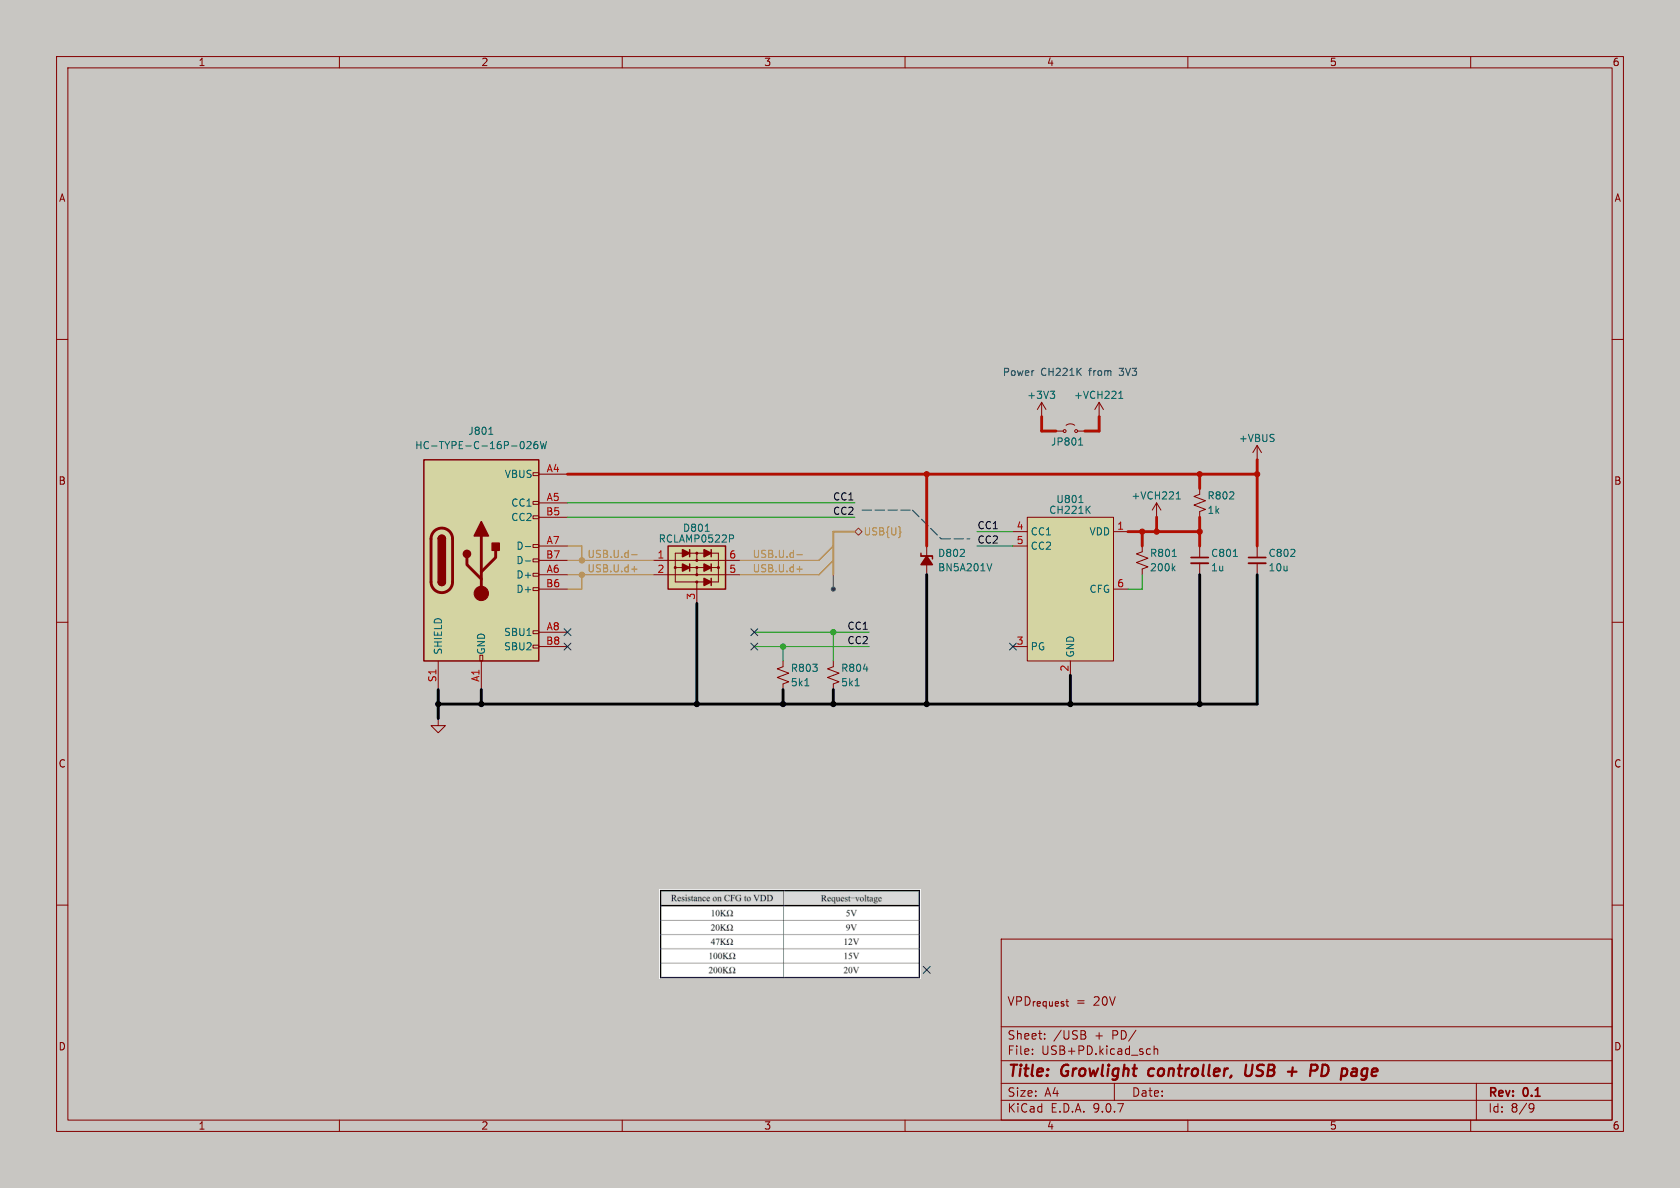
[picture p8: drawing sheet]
(kicad_sch
 (version 20250114)
 (generator "eeschema")
 (generator_version "9.0")
 (paper "A4")
 (title_block
  (title "Growlight controller, USB + PD page")
  (rev "0.1")
  (comment 1 "VPD_{request} = 20V"))
 (lib_symbols
  (symbol "Connector:USB_C_Receptacle_USB2.0_16P"
   (pin_names
    (offset 1.016)) (exclude_from_sim no) (in_bom yes) (on_board yes)
   (property "Reference" "J" (at 0 22.225 0) (effects (font (size 1.27 1.27))))
   (property "Value" "USB_C_Receptacle_USB2.0_16P" (at 0 19.685 0) (effects (font (size 1.27 1.27))))
   (property "Footprint" "" (at 3.81 0 0) (effects (font (size 1.27 1.27)) (hide yes)))
   (property "Datasheet" "https://www.usb.org/sites/default/files/documents/usb_type-c.zip" (at 3.81 0 0) (effects (font (size 1.27 1.27)) (hide yes)))
   (property "Description" "USB 2.0-only 16P Type-C Receptacle connector" (at 0 0 0) (effects (font (size 1.27 1.27)) (hide yes)))
   (symbol "USB_C_Receptacle_USB2.0_16P_0_0"
    (rectangle (start -0.254 -17.78) (end 0.254 -16.764) (stroke (width 0) (type default)) (fill (type none)))
    (rectangle (start 10.16 15.494) (end 9.144 14.986) (stroke (width 0) (type default)) (fill (type none)))
    (rectangle (start 10.16 10.414) (end 9.144 9.906) (stroke (width 0) (type default)) (fill (type none)))
    (rectangle (start 10.16 7.874) (end 9.144 7.366) (stroke (width 0) (type default)) (fill (type none)))
    (rectangle (start 10.16 2.794) (end 9.144 2.286) (stroke (width 0) (type default)) (fill (type none)))
    (rectangle (start 10.16 0.254) (end 9.144 -0.254) (stroke (width 0) (type default)) (fill (type none)))
    (rectangle (start 10.16 -2.286) (end 9.144 -2.794) (stroke (width 0) (type default)) (fill (type none)))
    (rectangle (start 10.16 -4.826) (end 9.144 -5.334) (stroke (width 0) (type default)) (fill (type none)))
    (rectangle (start 10.16 -12.446) (end 9.144 -12.954) (stroke (width 0) (type default)) (fill (type none)))
    (rectangle (start 10.16 -14.986) (end 9.144 -15.494) (stroke (width 0) (type default)) (fill (type none))))
   (symbol "USB_C_Receptacle_USB2.0_16P_0_1"
    (rectangle (start -10.16 17.78) (end 10.16 -17.78) (stroke (width 0.254) (type default)) (fill (type background)))
    (polyline (pts (xy -8.89 -3.81) (xy -8.89 3.81)) (stroke (width 0.508) (type default)) (fill (type none)))
    (rectangle (start -7.62 -3.81) (end -6.35 3.81) (stroke (width 0.254) (type default)) (fill (type outline)))
    (arc (start -7.62 3.81) (mid -6.985 4.4423) (end -6.35 3.81) (stroke (width 0.254) (type default)) (fill (type none)))
    (arc (start -7.62 3.81) (mid -6.985 4.4423) (end -6.35 3.81) (stroke (width 0.254) (type default)) (fill (type outline)))
    (arc (start -8.89 3.81) (mid -6.985 5.7067) (end -5.08 3.81) (stroke (width 0.508) (type default)) (fill (type none)))
    (arc (start -5.08 -3.81) (mid -6.985 -5.7067) (end -8.89 -3.81) (stroke (width 0.508) (type default)) (fill (type none)))
    (arc (start -6.35 -3.81) (mid -6.985 -4.4423) (end -7.62 -3.81) (stroke (width 0.254) (type default)) (fill (type none)))
    (arc (start -6.35 -3.81) (mid -6.985 -4.4423) (end -7.62 -3.81) (stroke (width 0.254) (type default)) (fill (type outline)))
    (polyline (pts (xy -5.08 3.81) (xy -5.08 -3.81)) (stroke (width 0.508) (type default)) (fill (type none)))
    (circle (center -2.54 1.143) (radius 0.635) (stroke (width 0.254) (type default)) (fill (type outline)))
    (polyline (pts (xy -1.27 4.318) (xy 0 6.858) (xy 1.27 4.318) (xy -1.27 4.318)) (stroke (width 0.254) (type default)) (fill (type outline)))
    (polyline (pts (xy 0 -2.032) (xy 2.54 0.508) (xy 2.54 1.778)) (stroke (width 0.508) (type default)) (fill (type none)))
    (polyline (pts (xy 0 -3.302) (xy -2.54 -0.762) (xy -2.54 0.508)) (stroke (width 0.508) (type default)) (fill (type none)))
    (polyline (pts (xy 0 -5.842) (xy 0 4.318)) (stroke (width 0.508) (type default)) (fill (type none)))
    (circle (center 0 -5.842) (radius 1.27) (stroke (width 0) (type default)) (fill (type outline)))
    (rectangle (start 1.905 1.778) (end 3.175 3.048) (stroke (width 0.254) (type default)) (fill (type outline))))
   (symbol "USB_C_Receptacle_USB2.0_16P_1_1"
    (pin passive line (at -7.62 -22.86 90) (length 5.08) (name "SHIELD" (effects (font (size 1.27 1.27)))) (number "S1" (effects (font (size 1.27 1.27)))))
    (pin passive line (at 0 -22.86 90) (length 5.08) (name "GND" (effects (font (size 1.27 1.27)))) (number "A1" (effects (font (size 1.27 1.27)))))
    (pin passive line (at 0 -22.86 90) (length 5.08) (hide yes) (name "GND" (effects (font (size 1.27 1.27)))) (number "A12" (effects (font (size 1.27 1.27)))))
    (pin passive line (at 0 -22.86 90) (length 5.08) (hide yes) (name "GND" (effects (font (size 1.27 1.27)))) (number "B1" (effects (font (size 1.27 1.27)))))
    (pin passive line (at 0 -22.86 90) (length 5.08) (hide yes) (name "GND" (effects (font (size 1.27 1.27)))) (number "B12" (effects (font (size 1.27 1.27)))))
    (pin passive line (at 15.24 15.24 180) (length 5.08) (name "VBUS" (effects (font (size 1.27 1.27)))) (number "A4" (effects (font (size 1.27 1.27)))))
    (pin passive line (at 15.24 15.24 180) (length 5.08) (hide yes) (name "VBUS" (effects (font (size 1.27 1.27)))) (number "A9" (effects (font (size 1.27 1.27)))))
    (pin passive line (at 15.24 15.24 180) (length 5.08) (hide yes) (name "VBUS" (effects (font (size 1.27 1.27)))) (number "B4" (effects (font (size 1.27 1.27)))))
    (pin passive line (at 15.24 15.24 180) (length 5.08) (hide yes) (name "VBUS" (effects (font (size 1.27 1.27)))) (number "B9" (effects (font (size 1.27 1.27)))))
    (pin bidirectional line (at 15.24 10.16 180) (length 5.08) (name "CC1" (effects (font (size 1.27 1.27)))) (number "A5" (effects (font (size 1.27 1.27)))))
    (pin bidirectional line (at 15.24 7.62 180) (length 5.08) (name "CC2" (effects (font (size 1.27 1.27)))) (number "B5" (effects (font (size 1.27 1.27)))))
    (pin bidirectional line (at 15.24 2.54 180) (length 5.08) (name "D-" (effects (font (size 1.27 1.27)))) (number "A7" (effects (font (size 1.27 1.27)))))
    (pin bidirectional line (at 15.24 0 180) (length 5.08) (name "D-" (effects (font (size 1.27 1.27)))) (number "B7" (effects (font (size 1.27 1.27)))))
    (pin bidirectional line (at 15.24 -2.54 180) (length 5.08) (name "D+" (effects (font (size 1.27 1.27)))) (number "A6" (effects (font (size 1.27 1.27)))))
    (pin bidirectional line (at 15.24 -5.08 180) (length 5.08) (name "D+" (effects (font (size 1.27 1.27)))) (number "B6" (effects (font (size 1.27 1.27)))))
    (pin bidirectional line (at 15.24 -12.7 180) (length 5.08) (name "SBU1" (effects (font (size 1.27 1.27)))) (number "A8" (effects (font (size 1.27 1.27)))))
    (pin bidirectional line (at 15.24 -15.24 180) (length 5.08) (name "SBU2" (effects (font (size 1.27 1.27)))) (number "B8" (effects (font (size 1.27 1.27))))))
   (embedded_fonts no))
  (symbol "Device:C_Small"
   (pin_numbers (hide yes))
   (pin_names
    (offset 0.254) (hide yes)) (exclude_from_sim no) (in_bom yes) (on_board yes)
   (property "Reference" "C" (at 0.254 1.778 0) (effects (font (size 1.27 1.27)) (justify left)))
   (property "Value" "C_Small" (at 0.254 -2.032 0) (effects (font (size 1.27 1.27)) (justify left)))
   (property "Footprint" "" (at 0 0 0) (effects (font (size 1.27 1.27)) (hide yes)))
   (property "Datasheet" "~" (at 0 0 0) (effects (font (size 1.27 1.27)) (hide yes)))
   (property "Description" "Unpolarized capacitor, small symbol" (at 0 0 0) (effects (font (size 1.27 1.27)) (hide yes)))
   (symbol "C_Small_0_1"
    (polyline (pts (xy -1.524 0.508) (xy 1.524 0.508)) (stroke (width 0.3048) (type default)) (fill (type none)))
    (polyline (pts (xy -1.524 -0.508) (xy 1.524 -0.508)) (stroke (width 0.3302) (type default)) (fill (type none))))
   (symbol "C_Small_1_1"
    (pin passive line (at 0 2.54 270) (length 2.032) (name "~" (effects (font (size 1.27 1.27)))) (number "1" (effects (font (size 1.27 1.27)))))
    (pin passive line (at 0 -2.54 90) (length 2.032) (name "~" (effects (font (size 1.27 1.27)))) (number "2" (effects (font (size 1.27 1.27))))))
   (embedded_fonts no))
  (symbol "Device:R_Small_US"
   (pin_numbers (hide yes))
   (pin_names
    (offset 0.254) (hide yes)) (exclude_from_sim no) (in_bom yes) (on_board yes)
   (property "Reference" "R" (at 0.762 0.508 0) (effects (font (size 1.27 1.27)) (justify left)))
   (property "Value" "R_Small_US" (at 0.762 -1.016 0) (effects (font (size 1.27 1.27)) (justify left)))
   (property "Footprint" "" (at 0 0 0) (effects (font (size 1.27 1.27)) (hide yes)))
   (property "Datasheet" "~" (at 0 0 0) (effects (font (size 1.27 1.27)) (hide yes)))
   (property "Description" "Resistor, small US symbol" (at 0 0 0) (effects (font (size 1.27 1.27)) (hide yes)))
   (symbol "R_Small_US_1_1"
    (polyline (pts (xy 0 1.524) (xy 1.016 1.143) (xy 0 0.762) (xy -1.016 0.381) (xy 0 0)) (stroke (width 0) (type default)) (fill (type none)))
    (polyline (pts (xy 0 0) (xy 1.016 -0.381) (xy 0 -0.762) (xy -1.016 -1.143) (xy 0 -1.524)) (stroke (width 0) (type default)) (fill (type none)))
    (pin passive line (at 0 2.54 270) (length 1.016) (name "~" (effects (font (size 1.27 1.27)))) (number "1" (effects (font (size 1.27 1.27)))))
    (pin passive line (at 0 -2.54 90) (length 1.016) (name "~" (effects (font (size 1.27 1.27)))) (number "2" (effects (font (size 1.27 1.27))))))
   (embedded_fonts no))
  (symbol "Diodes ESD:RCLAMP0522P ALT" (exclude_from_sim no) (in_bom yes) (on_board yes)
   (property "Reference" "D" (at 0 6.985 0) (effects (font (size 1.27 1.27))))
   (property "Value" "RCLAMP0522P" (at 0 5.08 0) (effects (font (size 1.27 1.27))))
   (property "Footprint" "DFN-x:DFN1610-6L (1.6x1)" (at 0 0 0) (effects (font (size 1.27 1.27)) (hide yes)))
   (property "Datasheet" "" (at 0 0 0) (effects (font (size 1.27 1.27)) (hide yes)))
   (property "Description" "" (at 0 0 0) (effects (font (size 1.27 1.27)) (hide yes)))
   (symbol "RCLAMP0522P ALT_0_0"
    (pin passive line (at -7.62 1.27 0) (length 2.54) (name "" (effects (font (size 1.27 1.27)))) (number "1" (effects (font (size 1.27 1.27)))))
    (pin passive line (at -7.62 -1.27 0) (length 2.54) (name "" (effects (font (size 1.27 1.27)))) (number "2" (effects (font (size 1.27 1.27)))))
    (pin power_in line (at 0 -6.35 90) (length 2.54) (name "" (effects (font (size 1.27 1.27)))) (number "3" (effects (font (size 1.27 1.27)))))
    (pin passive line (at 7.62 1.27 180) (length 2.54) (name "" (effects (font (size 1.27 1.27)))) (number "6" (effects (font (size 1.27 1.27)))))
    (pin passive line (at 7.62 -1.27 180) (length 2.54) (name "" (effects (font (size 1.27 1.27)))) (number "5" (effects (font (size 1.27 1.27))))))
   (symbol "RCLAMP0522P ALT_0_1"
    (rectangle (start -5.08 3.81) (end 5.08 -3.81) (stroke (width 0.254) (type default)) (fill (type background)))
    (polyline (pts (xy -5.08 1.27) (xy 5.08 1.27)) (stroke (width 0) (type default)) (fill (type none)))
    (polyline (pts (xy -5.08 -1.27) (xy 5.08 -1.27)) (stroke (width 0) (type default)) (fill (type none)))
    (polyline (pts (xy -3.81 -2.54) (xy -3.81 2.54)) (stroke (width 0) (type default)) (fill (type none)))
    (polyline (pts (xy -3.81 -2.54) (xy 1.27 -2.54)) (stroke (width 0) (type default)) (fill (type none)))
    (polyline (pts (xy -1.27 2.54) (xy 1.27 2.54)) (stroke (width 0) (type default)) (fill (type none)))
    (polyline (pts (xy -1.27 2.54) (xy -2.54 1.905) (xy -2.54 3.175) (xy -1.27 2.54)) (stroke (width 0.254) (type default)) (fill (type outline)))
    (polyline (pts (xy -1.27 1.905) (xy -1.27 3.175)) (stroke (width 0.254) (type default)) (fill (type none)))
    (polyline (pts (xy -1.27 0) (xy 1.27 0)) (stroke (width 0) (type default)) (fill (type none)))
    (polyline (pts (xy -1.27 0) (xy -2.54 -0.635) (xy -2.54 0.635) (xy -1.27 0)) (stroke (width 0.254) (type default)) (fill (type outline)))
    (polyline (pts (xy -1.27 -0.635) (xy -1.27 0.635)) (stroke (width 0.254) (type default)) (fill (type none)))
    (polyline (pts (xy 0 2.54) (xy 0 1.27)) (stroke (width 0) (type default)) (fill (type none)))
    (polyline (pts (xy 0 0) (xy 0 -1.27)) (stroke (width 0) (type default)) (fill (type none)))
    (polyline (pts (xy 0 -3.81) (xy 0 -2.54)) (stroke (width 0) (type default)) (fill (type none)))
    (polyline (pts (xy 2.54 2.54) (xy 3.81 2.54)) (stroke (width 0) (type default)) (fill (type none)))
    (polyline (pts (xy 2.54 2.54) (xy 1.27 1.905) (xy 1.27 3.175) (xy 2.54 2.54)) (stroke (width 0.254) (type default)) (fill (type outline)))
    (polyline (pts (xy 2.54 1.905) (xy 2.54 3.175)) (stroke (width 0.254) (type default)) (fill (type none)))
    (polyline (pts (xy 2.54 0) (xy 3.81 0)) (stroke (width 0) (type default)) (fill (type none)))
    (polyline (pts (xy 2.54 0) (xy 1.27 -0.635) (xy 1.27 0.635) (xy 2.54 0)) (stroke (width 0.254) (type default)) (fill (type outline)))
    (polyline (pts (xy 2.54 -0.635) (xy 2.54 0.635)) (stroke (width 0.254) (type default)) (fill (type none)))
    (polyline (pts (xy 2.54 -2.54) (xy 3.81 -2.54)) (stroke (width 0) (type default)) (fill (type none)))
    (polyline (pts (xy 2.54 -2.54) (xy 1.27 -3.175) (xy 1.27 -1.905) (xy 2.54 -2.54)) (stroke (width 0.254) (type default)) (fill (type outline)))
    (polyline (pts (xy 2.54 -3.175) (xy 2.54 -1.905)) (stroke (width 0.254) (type default)) (fill (type none)))
    (polyline (pts (xy 3.81 2.54) (xy 3.81 -2.54)) (stroke (width 0) (type default)) (fill (type none))))
   (symbol "RCLAMP0522P ALT_1_0"
    (pin passive line (at -7.62 1.27 0) (length 2.54) (hide yes) (name "" (effects (font (size 1.27 1.27)))) (number "6" (effects (font (size 1.27 1.27)))))
    (pin passive line (at -7.62 -1.27 0) (length 2.54) (hide yes) (name "" (effects (font (size 1.27 1.27)))) (number "5" (effects (font (size 1.27 1.27)))))
    (pin passive line (at 0 -6.35 90) (length 2.54) (hide yes) (name "" (effects (font (size 1.27 1.27)))) (number "4" (effects (font (size 1.27 1.27)))))
    (pin passive line (at 7.62 1.27 180) (length 2.54) (hide yes) (name "" (effects (font (size 1.27 1.27)))) (number "1" (effects (font (size 1.27 1.27)))))
    (pin passive line (at 7.62 -1.27 180) (length 2.54) (hide yes) (name "" (effects (font (size 1.27 1.27)))) (number "2" (effects (font (size 1.27 1.27))))))
   (symbol "RCLAMP0522P ALT_1_1"
    (polyline (pts (xy -3.81 2.54) (xy -1.27 2.54)) (stroke (width 0) (type default)) (fill (type none)))
    (circle (center -3.81 0) (radius 0.1778) (stroke (width 0) (type default)) (fill (type outline)))
    (polyline (pts (xy -3.81 0) (xy -1.27 0)) (stroke (width 0) (type default)) (fill (type none)))
    (circle (center 0 2.54) (radius 0.1778) (stroke (width 0) (type default)) (fill (type outline)))
    (circle (center 0 1.27) (radius 0.1778) (stroke (width 0) (type default)) (fill (type outline)))
    (circle (center 0 0) (radius 0.1778) (stroke (width 0) (type default)) (fill (type outline)))
    (circle (center 0 -1.27) (radius 0.1778) (stroke (width 0) (type default)) (fill (type outline)))
    (circle (center 0 -2.549) (radius 0.1778) (stroke (width 0) (type default)) (fill (type outline)))
    (circle (center 3.81 0) (radius 0.1778) (stroke (width 0) (type default)) (fill (type outline))))
   (embedded_fonts no))
  (symbol "Jumper:Jumper_2_Small_Open"
   (pin_numbers (hide yes))
   (pin_names
    (offset 0) (hide yes)) (exclude_from_sim no) (in_bom yes) (on_board yes)
   (property "Reference" "JP" (at 0 2.794 0) (effects (font (size 1.27 1.27))))
   (property "Value" "Jumper_2_Small_Open" (at 0 -2.286 0) (effects (font (size 1.27 1.27))))
   (property "Footprint" "" (at 0 0 0) (effects (font (size 1.27 1.27)) (hide yes)))
   (property "Datasheet" "~" (at 0 0 0) (effects (font (size 1.27 1.27)) (hide yes)))
   (property "Description" "Jumper, 2-pole, small symbol, open" (at 0 0 0) (effects (font (size 1.27 1.27)) (hide yes)))
   (symbol "Jumper_2_Small_Open_0_0"
    (circle (center -1.016 0) (radius 0.254) (stroke (width 0) (type default)) (fill (type none)))
    (circle (center 1.016 0) (radius 0.254) (stroke (width 0) (type default)) (fill (type none))))
   (symbol "Jumper_2_Small_Open_0_1"
    (arc (start -0.762 1.0196) (mid 0 1.2729) (end 0.762 1.0196) (stroke (width 0) (type default)) (fill (type none))))
   (symbol "Jumper_2_Small_Open_1_1"
    (pin passive line (at -2.54 0 0) (length 1.27) (name "A" (effects (font (size 1.27 1.27)))) (number "1" (effects (font (size 1.27 1.27)))))
    (pin passive line (at 2.54 0 180) (length 1.27) (name "B" (effects (font (size 1.27 1.27)))) (number "2" (effects (font (size 1.27 1.27))))))
   (embedded_fonts no))
  (symbol "TVS diodes unidirectional:BN5A201V"
   (pin_numbers (hide yes))
   (pin_names (hide yes)) (exclude_from_sim no) (in_bom yes) (on_board yes)
   (property "Reference" "D" (at 0 4.445 0) (effects (font (size 1.27 1.27))))
   (property "Value" "BN5A201V" (at 0 2.54 0) (effects (font (size 1.27 1.27))))
   (property "Footprint" "DFN-x:DFN1610-2L (1.6x1)" (at 0 0 0) (effects (font (size 1.27 1.27)) (hide yes)))
   (property "Datasheet" "" (at 0 0 0) (effects (font (size 1.27 1.27)) (hide yes)))
   (property "Description" "VRWmax = 20V. VBR ≥ 22V. Ppp = 3500W, 8/20µs. Vclamp = 38V@80A, 8/20µs" (at 0 0 0) (effects (font (size 1.27 1.27)) (hide yes)))
   (symbol "BN5A201V_0_1"
    (polyline (pts (xy -1.2686 -1.0167) (xy -0.7606 -1.0167) (xy -0.7606 1.0153)) (stroke (width 0.254) (type default)) (fill (type none)))
    (polyline (pts (xy -0.254 1.016) (xy -0.762 1.016) (xy -0.762 -1.016)) (stroke (width 0.254) (type default)) (fill (type none)))
    (polyline (pts (xy 0.762 1.016) (xy -0.762 0) (xy 0.762 -1.016) (xy 0.762 1.016)) (stroke (width 0.254) (type default)) (fill (type outline)))
    (polyline (pts (xy 0.762 0) (xy -0.762 0)) (stroke (width 0) (type default)) (fill (type none))))
   (symbol "BN5A201V_1_1"
    (pin passive line (at -2.54 0 0) (length 1.778) (name "K" (effects (font (size 1.27 1.27)))) (number "1" (effects (font (size 1.27 1.27)))))
    (pin passive line (at 2.54 0 180) (length 1.778) (name "A" (effects (font (size 1.27 1.27)))) (number "2" (effects (font (size 1.27 1.27))))))
   (embedded_fonts no))
  (symbol "USB PD controllers:CH221K" (exclude_from_sim no) (in_bom yes) (on_board yes)
   (property "Reference" "U" (at 0 15.875 0) (do_not_autoplace) (effects (font (size 1.27 1.27))))
   (property "Value" "CH221K" (at 0 13.97 0) (do_not_autoplace) (effects (font (size 1.27 1.27))))
   (property "Footprint" "SOT-xxx:SOT-23-6" (at 0 0 0) (effects (font (size 1.27 1.27)) (hide yes)))
   (property "Datasheet" "" (at 0 0 0) (effects (font (size 1.27 1.27)) (hide yes)))
   (property "Description" "Standalone USB PD 100W sink controller. Configurable with HW. No dead battery function, external resistors are needed. Vin = ?-5.8V. Compatible with PD2.0 and 3.0.." (at 0 0 0) (effects (font (size 1.27 1.27)) (hide yes)))
   (symbol "CH221K_0_0"
    (pin bidirectional line (at -10.16 10.16 0) (length 2.54) (name "CC1" (effects (font (size 1.27 1.27)))) (number "4" (effects (font (size 1.27 1.27)))))
    (pin bidirectional line (at -10.16 7.62 0) (length 2.54) (name "CC2" (effects (font (size 1.27 1.27)))) (number "5" (effects (font (size 1.27 1.27)))))
    (pin open_collector line (at -10.16 -10.16 0) (length 2.54) (name "PG" (effects (font (size 1.27 1.27)))) (number "3" (effects (font (size 1.27 1.27)))))
    (pin power_in line (at 0 -15.24 90) (length 2.54) (name "GND" (effects (font (size 1.27 1.27)))) (number "2" (effects (font (size 1.27 1.27)))))
    (pin power_in line (at 10.16 10.16 180) (length 2.54) (name "VDD" (effects (font (size 1.27 1.27)))) (number "1" (effects (font (size 1.27 1.27)))))
    (pin passive line (at 10.16 0 180) (length 2.54) (name "CFG" (effects (font (size 1.27 1.27)))) (number "6" (effects (font (size 1.27 1.27))))))
   (symbol "CH221K_1_1"
    (rectangle (start -7.62 12.7) (end 7.62 -12.7) (stroke (width 0) (type default)) (fill (type background))))
   (embedded_fonts no))
  (symbol "power:+3V3"
   (power)
   (pin_numbers (hide yes))
   (pin_names
    (offset 0) (hide yes)) (exclude_from_sim no) (in_bom yes) (on_board yes)
   (property "Reference" "#PWR" (at 0 -3.81 0) (effects (font (size 1.27 1.27)) (hide yes)))
   (property "Value" "+3V3" (at 0 3.556 0) (effects (font (size 1.27 1.27))))
   (property "Footprint" "" (at 0 0 0) (effects (font (size 1.27 1.27)) (hide yes)))
   (property "Datasheet" "" (at 0 0 0) (effects (font (size 1.27 1.27)) (hide yes)))
   (property "Description" "Power symbol creates a global label with name \"+3V3\"" (at 0 0 0) (effects (font (size 1.27 1.27)) (hide yes)))
   (symbol "+3V3_0_1"
    (polyline (pts (xy -0.762 1.27) (xy 0 2.54)) (stroke (width 0) (type default)) (fill (type none)))
    (polyline (pts (xy 0 2.54) (xy 0.762 1.27)) (stroke (width 0) (type default)) (fill (type none)))
    (polyline (pts (xy 0 0) (xy 0 2.54)) (stroke (width 0) (type default)) (fill (type none))))
   (symbol "+3V3_1_1"
    (pin power_in line (at 0 0 90) (length 0) (name "~" (effects (font (size 1.27 1.27)))) (number "1" (effects (font (size 1.27 1.27))))))
   (embedded_fonts no))
  (symbol "power:GND"
   (power)
   (pin_numbers (hide yes))
   (pin_names
    (offset 0) (hide yes)) (exclude_from_sim no) (in_bom yes) (on_board yes)
   (property "Reference" "#PWR" (at 0 -6.35 0) (effects (font (size 1.27 1.27)) (hide yes)))
   (property "Value" "GND" (at 0 -3.81 0) (effects (font (size 1.27 1.27))))
   (property "Footprint" "" (at 0 0 0) (effects (font (size 1.27 1.27)) (hide yes)))
   (property "Datasheet" "" (at 0 0 0) (effects (font (size 1.27 1.27)) (hide yes)))
   (property "Description" "Power symbol creates a global label with name \"GND\" , ground" (at 0 0 0) (effects (font (size 1.27 1.27)) (hide yes)))
   (symbol "GND_0_1"
    (polyline (pts (xy 0 0) (xy 0 -1.27) (xy 1.27 -1.27) (xy 0 -2.54) (xy -1.27 -1.27) (xy 0 -1.27)) (stroke (width 0) (type default)) (fill (type none))))
   (symbol "GND_1_1"
    (pin power_in line (at 0 0 270) (length 0) (name "~" (effects (font (size 1.27 1.27)))) (number "1" (effects (font (size 1.27 1.27))))))
   (embedded_fonts no))
  (symbol "power:VAA"
   (power)
   (pin_numbers (hide yes))
   (pin_names
    (offset 0) (hide yes)) (exclude_from_sim no) (in_bom yes) (on_board yes)
   (property "Reference" "#PWR" (at 0 -3.81 0) (effects (font (size 1.27 1.27)) (hide yes)))
   (property "Value" "VAA" (at 0 3.556 0) (effects (font (size 1.27 1.27))))
   (property "Footprint" "" (at 0 0 0) (effects (font (size 1.27 1.27)) (hide yes)))
   (property "Datasheet" "" (at 0 0 0) (effects (font (size 1.27 1.27)) (hide yes)))
   (property "Description" "Power symbol creates a global label with name \"VAA\"" (at 0 0 0) (effects (font (size 1.27 1.27)) (hide yes)))
   (symbol "VAA_0_1"
    (polyline (pts (xy -0.762 1.27) (xy 0 2.54)) (stroke (width 0) (type default)) (fill (type none)))
    (polyline (pts (xy 0 2.54) (xy 0.762 1.27)) (stroke (width 0) (type default)) (fill (type none)))
    (polyline (pts (xy 0 0) (xy 0 2.54)) (stroke (width 0) (type default)) (fill (type none))))
   (symbol "VAA_1_1"
    (pin power_in line (at 0 0 90) (length 0) (name "~" (effects (font (size 1.27 1.27)))) (number "1" (effects (font (size 1.27 1.27))))))
   (embedded_fonts no)))
 (text "Power CH221K from 3V3"
  (exclude_from_sim no)
  (at 189.23 66.04 0)
  (effects (font (size 1.27 1.27))))
 (junction
  (at 123.19 124.46)
  (diameter 0)
  (color 0 0 0 0))
 (junction
  (at 102.87 99.06)
  (diameter 0)
  (color 0 0 0 0))
 (junction
  (at 163.83 83.82)
  (diameter 0)
  (color 0 0 0 0))
 (junction
  (at 138.43 114.3)
  (diameter 0)
  (color 0 0 0 0))
 (junction
  (at 204.47 93.98)
  (diameter 0)
  (color 0 0 0 0))
 (junction
  (at 102.87 101.6)
  (diameter 0)
  (color 0 0 0 0))
 (junction
  (at 147.32 111.76)
  (diameter 0)
  (color 0 0 0 0))
 (junction
  (at 222.25 83.82)
  (diameter 0)
  (color 0 0 0 0))
 (junction
  (at 189.23 124.46)
  (diameter 0)
  (color 0 0 0 0))
 (junction
  (at 163.83 124.46)
  (diameter 0)
  (color 0 0 0 0))
 (junction
  (at 212.09 124.46)
  (diameter 0)
  (color 0 0 0 0))
 (junction
  (at 85.09 124.46)
  (diameter 0)
  (color 0 0 0 0))
 (junction
  (at 212.09 83.82)
  (diameter 0)
  (color 0 0 0 0))
 (junction
  (at 138.43 124.46)
  (diameter 0)
  (color 0 0 0 0))
 (junction
  (at 201.93 93.98)
  (diameter 0)
  (color 0 0 0 0))
 (junction
  (at 147.32 124.46)
  (diameter 0)
  (color 0 0 0 0))
 (junction
  (at 77.47 124.46)
  (diameter 0)
  (color 0 0 0 0))
 (junction
  (at 212.09 93.98)
  (diameter 0)
  (color 0 0 0 0))
 (no_connect
  (at 100.33 111.76))
 (no_connect
  (at 163.83 171.45))
 (no_connect
  (at 133.35 114.3))
 (no_connect
  (at 179.07 114.3))
 (no_connect
  (at 100.33 114.3))
 (no_connect
  (at 133.35 111.76))
 (bus_entry
  (at 147.32 96.52)
  (size -2.54 2.54)
  (stroke (width 0) (type default)))
 (bus_entry
  (at 147.32 99.06)
  (size -2.54 2.54)
  (stroke (width 0) (type default)))
 (bus_entry
  (at 147.32 96.52)
  (size -2.54 2.54)
  (stroke (width 0) (type default)))
 (bus_entry
  (at 147.32 99.06)
  (size -2.54 2.54)
  (stroke (width 0) (type default)))
 (bus_entry
  (at 147.32 99.06)
  (size -2.54 2.54)
  (stroke (width 0) (type default)))
 (bus_entry
  (at 147.32 96.52)
  (size -2.54 2.54)
  (stroke (width 0) (type default)))
 (wire
  (pts (xy 100.33 101.6) (xy 102.87 101.6))
  (stroke (width 0) (type default)))
 (wire
  (pts (xy 77.47 124.46) (xy 77.47 127))
  (stroke (width 0) (type default)))
 (wire
  (pts (xy 85.09 124.46) (xy 123.19 124.46))
  (stroke (width 0) (type default)))
 (wire
  (pts (xy 189.23 119.38) (xy 189.23 124.46))
  (stroke (width 0) (type default)))
 (wire
  (pts (xy 184.15 76.2) (xy 186.69 76.2))
  (stroke (width 0) (type default)))
 (bus
  (pts (xy 151.13 93.98) (xy 147.32 93.98))
  (stroke (width 0) (type default)))
 (wire
  (pts (xy 191.77 76.2) (xy 194.31 76.2))
  (stroke (width 0) (type default)))
 (wire
  (pts (xy 172.72 93.98) (xy 179.07 93.98))
  (stroke (width 0) (type default)))
 (wire
  (pts (xy 212.09 101.6) (xy 212.09 124.46))
  (stroke (width 0) (type default)))
 (wire
  (pts (xy 163.83 83.82) (xy 163.83 96.52))
  (stroke (width 0) (type default)))
 (wire
  (pts (xy 163.83 83.82) (xy 212.09 83.82))
  (stroke (width 0) (type default)))
 (wire
  (pts (xy 222.25 124.46) (xy 212.09 124.46))
  (stroke (width 0) (type default)))
 (wire
  (pts (xy 133.35 114.3) (xy 138.43 114.3))
  (stroke (width 0) (type default)))
 (wire
  (pts (xy 222.25 81.28) (xy 222.25 83.82))
  (stroke (width 0) (type default)))
 (wire
  (pts (xy 147.32 111.76) (xy 147.32 116.84))
  (stroke (width 0) (type default)))
 (wire
  (pts (xy 201.93 104.14) (xy 201.93 101.6))
  (stroke (width 0) (type default)))
 (polyline
  (pts (xy 161.29 90.17) (xy 166.37 95.25))
  (stroke (width 0) (type dash)))
 (wire
  (pts (xy 100.33 91.44) (xy 151.13 91.44))
  (stroke (width 0) (type default)))
 (bus
  (pts (xy 147.32 99.06) (xy 147.32 101.6))
  (stroke (width 0) (type default)))
 (wire
  (pts (xy 100.33 88.9) (xy 151.13 88.9))
  (stroke (width 0) (type default)))
 (wire
  (pts (xy 212.09 91.44) (xy 212.09 93.98))
  (stroke (width 0) (type default)))
 (wire
  (pts (xy 77.47 121.92) (xy 77.47 124.46))
  (stroke (width 0) (type default)))
 (wire
  (pts (xy 138.43 114.3) (xy 153.67 114.3))
  (stroke (width 0) (type default)))
 (wire
  (pts (xy 184.15 73.66) (xy 184.15 76.2))
  (stroke (width 0) (type default)))
 (wire
  (pts (xy 222.25 101.6) (xy 222.25 124.46))
  (stroke (width 0) (type default)))
 (wire
  (pts (xy 102.87 104.14) (xy 102.87 101.6))
  (stroke (width 0) (type default)))
 (polyline
  (pts (xy 152.4 90.17) (xy 161.29 90.17))
  (stroke (width 0) (type dash)))
 (wire
  (pts (xy 163.83 124.46) (xy 189.23 124.46))
  (stroke (width 0) (type default)))
 (wire
  (pts (xy 77.47 124.46) (xy 85.09 124.46))
  (stroke (width 0) (type default)))
 (bus
  (pts (xy 147.32 96.52) (xy 147.32 99.06))
  (stroke (width 0) (type default)))
 (wire
  (pts (xy 115.57 99.06) (xy 102.87 99.06))
  (stroke (width 0) (type default)))
 (wire
  (pts (xy 194.31 73.66) (xy 194.31 76.2))
  (stroke (width 0) (type default)))
 (wire
  (pts (xy 138.43 114.3) (xy 138.43 116.84))
  (stroke (width 0) (type default)))
 (polyline
  (pts (xy 166.37 95.25) (xy 171.45 95.25))
  (stroke (width 0) (type dash)))
 (wire
  (pts (xy 123.19 124.46) (xy 138.43 124.46))
  (stroke (width 0) (type default)))
 (wire
  (pts (xy 212.09 83.82) (xy 222.25 83.82))
  (stroke (width 0) (type default)))
 (wire
  (pts (xy 212.09 83.82) (xy 212.09 86.36))
  (stroke (width 0) (type default)))
 (wire
  (pts (xy 163.83 101.6) (xy 163.83 124.46))
  (stroke (width 0) (type default)))
 (wire
  (pts (xy 100.33 104.14) (xy 102.87 104.14))
  (stroke (width 0) (type default)))
 (wire
  (pts (xy 199.39 93.98) (xy 201.93 93.98))
  (stroke (width 0) (type default)))
 (wire
  (pts (xy 212.09 93.98) (xy 212.09 96.52))
  (stroke (width 0) (type default)))
 (wire
  (pts (xy 199.39 104.14) (xy 201.93 104.14))
  (stroke (width 0) (type default)))
 (wire
  (pts (xy 204.47 91.44) (xy 204.47 93.98))
  (stroke (width 0) (type default)))
 (wire
  (pts (xy 130.81 101.6) (xy 144.78 101.6))
  (stroke (width 0) (type default)))
 (wire
  (pts (xy 222.25 83.82) (xy 222.25 96.52))
  (stroke (width 0) (type default)))
 (wire
  (pts (xy 102.87 96.52) (xy 100.33 96.52))
  (stroke (width 0) (type default)))
 (wire
  (pts (xy 189.23 124.46) (xy 212.09 124.46))
  (stroke (width 0) (type default)))
 (wire
  (pts (xy 172.72 96.52) (xy 179.07 96.52))
  (stroke (width 0) (type default)))
 (wire
  (pts (xy 102.87 101.6) (xy 115.57 101.6))
  (stroke (width 0) (type default)))
 (wire
  (pts (xy 147.32 121.92) (xy 147.32 124.46))
  (stroke (width 0) (type default)))
 (wire
  (pts (xy 100.33 99.06) (xy 102.87 99.06))
  (stroke (width 0) (type default)))
 (wire
  (pts (xy 102.87 99.06) (xy 102.87 96.52))
  (stroke (width 0) (type default)))
 (wire
  (pts (xy 133.35 111.76) (xy 147.32 111.76))
  (stroke (width 0) (type default)))
 (wire
  (pts (xy 85.09 121.92) (xy 85.09 124.46))
  (stroke (width 0) (type default)))
 (wire
  (pts (xy 201.93 93.98) (xy 201.93 96.52))
  (stroke (width 0) (type default)))
 (wire
  (pts (xy 147.32 124.46) (xy 163.83 124.46))
  (stroke (width 0) (type default)))
 (wire
  (pts (xy 138.43 121.92) (xy 138.43 124.46))
  (stroke (width 0) (type default)))
 (wire
  (pts (xy 138.43 124.46) (xy 147.32 124.46))
  (stroke (width 0) (type default)))
 (wire
  (pts (xy 100.33 83.82) (xy 163.83 83.82))
  (stroke (width 0) (type default)))
 (wire
  (pts (xy 130.81 99.06) (xy 144.78 99.06))
  (stroke (width 0) (type default)))
 (wire
  (pts (xy 204.47 93.98) (xy 212.09 93.98))
  (stroke (width 0) (type default)))
 (bus
  (pts (xy 147.32 93.98) (xy 147.32 96.52))
  (stroke (width 0) (type default)))
 (wire
  (pts (xy 201.93 93.98) (xy 204.47 93.98))
  (stroke (width 0) (type default)))
 (wire
  (pts (xy 147.32 111.76) (xy 153.67 111.76))
  (stroke (width 0) (type default)))
 (wire
  (pts (xy 123.19 106.68) (xy 123.19 124.46))
  (stroke (width 0) (type default)))
 (image
  (at 139.7 165.1)
  (data))
 (label "USB.U.d-"
  (at 113.03 99.06 180)
  (effects (font (size 1.27 1.27)) (justify right bottom)))
 (label "USB.U.d+"
  (at 142.24 101.6 180)
  (effects (font (size 1.27 1.27)) (justify right bottom)))
 (label "CC1"
  (at 153.67 111.76 180)
  (effects (font (size 1.27 1.27)) (justify right bottom)))
 (label "CC2"
  (at 153.67 114.3 180)
  (effects (font (size 1.27 1.27)) (justify right bottom)))
 (label "CC2"
  (at 151.13 91.44 180)
  (effects (font (size 1.27 1.27)) (justify right bottom)))
 (label "USB.U.d-"
  (at 142.24 99.06 180)
  (effects (font (size 1.27 1.27)) (justify right bottom)))
 (label "CC1"
  (at 172.72 93.98 0)
  (effects (font (size 1.27 1.27)) (justify left bottom)))
 (label "CC2"
  (at 172.72 96.52 0)
  (effects (font (size 1.27 1.27)) (justify left bottom)))
 (label "USB.U.d+"
  (at 113.03 101.6 180)
  (effects (font (size 1.27 1.27)) (justify right bottom)))
 (label "CC1"
  (at 151.13 88.9 180)
  (effects (font (size 1.27 1.27)) (justify right bottom)))
 (hierarchical_label "USB{U}"
  (shape bidirectional)
  (at 151.13 93.98 0)
  (effects (font (size 1.27 1.27)) (justify left)))
 (netclass_flag ""
  (length 2.54)
  (shape dot)
  (at 147.32 101.6 180)
  (fields_autoplaced yes)
  (effects (font (size 1.27 1.27)) (justify right bottom))
  (property "Netclass" "USB" (at 148.0185 104.14 0) (effects (font (size 1.27 1.27)) (justify left) (hide yes)))
  (property "Component Class" "" (at -20.32 12.7 0) (effects (font (size 1.27 1.27)
    (italic yes)))))
 (symbol
  (lib_id "TVS diodes unidirectional:BN5A201V")
  (at 163.83 99.06 270)
  (unit 1)
  (exclude_from_sim no)
  (in_bom yes)
  (on_board yes)
  (dnp no)
  (property "Reference" "D802" (at 165.735 97.79 90) (effects (font (size 1.27 1.27)) (justify left)))
  (property "Value" "BN5A201V" (at 165.735 100.33 90) (effects (font (size 1.27 1.27)) (justify left)))
  (property "Footprint" "DFN-x:DFN1610-2L (1.6x1)" (at 163.83 99.06 0) (effects (font (size 1.27 1.27)) (hide yes)))
  (property "Datasheet" "" (at 163.83 99.06 0) (effects (font (size 1.27 1.27)) (hide yes)))
  (property "Description" "VRWmax = 20V. VBR ≥ 22V. Ppp = 3500W, 8/20µs. Vclamp = 38V@80A, 8/20µs" (at 163.83 99.06 0) (effects (font (size 1.27 1.27)) (hide yes)))
  (pin "2")
  (pin "1"))
 (symbol
  (lib_id "Device:R_Small_US")
  (at 212.09 88.9 0)
  (mirror y)
  (unit 1)
  (exclude_from_sim no)
  (in_bom yes)
  (on_board yes)
  (dnp no)
  (property "Reference" "R802" (at 213.36 87.63 0) (effects (font (size 1.27 1.27)) (justify right)))
  (property "Value" "1k" (at 213.36 90.17 0) (effects (font (size 1.27 1.27)) (justify right)))
  (property "Footprint" "Perfect passives:R 0402 (1005 Metric)" (at 212.09 88.9 0) (effects (font (size 1.27 1.27)) (hide yes)))
  (property "Datasheet" "~" (at 212.09 88.9 0) (effects (font (size 1.27 1.27)) (hide yes)))
  (property "Description" "Resistor, small US symbol" (at 212.09 88.9 0) (effects (font (size 1.27 1.27)) (hide yes)))
  (pin "2")
  (pin "1"))
 (symbol
  (lib_id "Connector:USB_C_Receptacle_USB2.0_16P")
  (at 85.09 99.06 0)
  (unit 1)
  (exclude_from_sim no)
  (in_bom yes)
  (on_board yes)
  (dnp no)
  (fields_autoplaced yes)
  (property "Reference" "J801" (at 85.09 76.2 0) (effects (font (size 1.27 1.27))))
  (property "Value" "HC-TYPE-C-16P-026W" (at 85.09 78.74 0) (effects (font (size 1.27 1.27))))
  (property "Footprint" "USB receptacles:HC-TYPE-C-16P-026W" (at 88.9 99.06 0) (effects (font (size 1.27 1.27)) (hide yes)))
  (property "Datasheet" "https://www.usb.org/sites/default/files/documents/usb_type-c.zip" (at 88.9 99.06 0) (effects (font (size 1.27 1.27)) (hide yes)))
  (property "Description" "USB 2.0-only 16P Type-C Receptacle connector" (at 85.09 99.06 0) (effects (font (size 1.27 1.27)) (hide yes)))
  (pin "A5")
  (pin "B6")
  (pin "B9")
  (pin "B8")
  (pin "A8")
  (pin "B4")
  (pin "A6")
  (pin "B7")
  (pin "A7")
  (pin "B5")
  (pin "S1")
  (pin "A9")
  (pin "B12")
  (pin "A4")
  (pin "B1")
  (pin "A12")
  (pin "A1"))
 (symbol
  (lib_id "Device:R_Small_US")
  (at 138.43 119.38 0)
  (mirror y)
  (unit 1)
  (exclude_from_sim no)
  (in_bom yes)
  (on_board yes)
  (dnp no)
  (property "Reference" "R803" (at 139.7 118.11 0) (effects (font (size 1.27 1.27)) (justify right)))
  (property "Value" "5k1" (at 139.7 120.65 0) (effects (font (size 1.27 1.27)) (justify right)))
  (property "Footprint" "Perfect passives:R 0402 (1005 Metric)" (at 138.43 119.38 0) (effects (font (size 1.27 1.27)) (hide yes)))
  (property "Datasheet" "~" (at 138.43 119.38 0) (effects (font (size 1.27 1.27)) (hide yes)))
  (property "Description" "Resistor, small US symbol" (at 138.43 119.38 0) (effects (font (size 1.27 1.27)) (hide yes)))
  (pin "2")
  (pin "1"))
 (symbol
  (lib_id "Device:C_Small")
  (at 212.09 99.06 0)
  (mirror y)
  (unit 1)
  (exclude_from_sim no)
  (in_bom yes)
  (on_board yes)
  (dnp no)
  (property "Reference" "C801" (at 213.995 97.79 0) (effects (font (size 1.27 1.27)) (justify right)))
  (property "Value" "1u" (at 213.995 100.33 0) (effects (font (size 1.27 1.27)) (justify right)))
  (property "Footprint" "Perfect passives:C 0402 (1005 Metric)" (at 212.09 99.06 0) (effects (font (size 1.27 1.27)) (hide yes)))
  (property "Datasheet" "~" (at 212.09 99.06 0) (effects (font (size 1.27 1.27)) (hide yes)))
  (property "Description" "Unpolarized capacitor, small symbol" (at 212.09 99.06 0) (effects (font (size 1.27 1.27)) (hide yes)))
  (pin "2")
  (pin "1"))
 (symbol
  (lib_id "Jumper:Jumper_2_Small_Open")
  (at 189.23 76.2 0)
  (mirror y)
  (unit 1)
  (exclude_from_sim no)
  (in_bom yes)
  (on_board yes)
  (dnp no)
  (property "Reference" "JP801" (at 191.77 78.105 0) (effects (font (size 1.27 1.27)) (justify left)))
  (property "Value" "Jumper_2_Small_Open" (at 190.5 74.295 90) (effects (font (size 1.27 1.27)) (justify left) (hide yes)))
  (property "Footprint" "Solder jumpers:Jumper-NO 2P (1.9x1.4)" (at 189.23 76.2 0) (effects (font (size 1.27 1.27)) (hide yes)))
  (property "Datasheet" "~" (at 189.23 76.2 0) (effects (font (size 1.27 1.27)) (hide yes)))
  (property "Description" "Jumper, 2-pole, small symbol, open" (at 189.23 76.2 0) (effects (font (size 1.27 1.27)) (hide yes)))
  (pin "2")
  (pin "1"))
 (symbol
  (lib_id "power:VAA")
  (at 204.47 91.44 0)
  (unit 1)
  (exclude_from_sim no)
  (in_bom yes)
  (on_board yes)
  (dnp no)
  (property "Reference" "#PWR0803" (at 204.47 95.25 0) (effects (font (size 1.27 1.27)) (hide yes)))
  (property "Value" "+VCH221" (at 204.47 87.63 0) (effects (font (size 1.27 1.27))))
  (property "Footprint" "" (at 204.47 91.44 0) (effects (font (size 1.27 1.27)) (hide yes)))
  (property "Datasheet" "" (at 204.47 91.44 0) (effects (font (size 1.27 1.27)) (hide yes)))
  (property "Description" "Power symbol creates a global label with name \"VAA\"" (at 204.47 91.44 0) (effects (font (size 1.27 1.27)) (hide yes)))
  (pin "1"))
 (symbol
  (lib_id "Diodes ESD:RCLAMP0522P ALT")
  (at 123.19 100.33 0)
  (unit 1)
  (exclude_from_sim no)
  (in_bom yes)
  (on_board yes)
  (dnp no)
  (property "Reference" "D801" (at 123.19 93.345 0) (effects (font (size 1.27 1.27))))
  (property "Value" "RCLAMP0522P" (at 123.19 95.25 0) (effects (font (size 1.27 1.27))))
  (property "Footprint" "DFN-x:DFN1610-6L (1.6x1)" (at 123.19 100.33 0) (effects (font (size 1.27 1.27)) (hide yes)))
  (property "Datasheet" "" (at 123.19 100.33 0) (effects (font (size 1.27 1.27)) (hide yes)))
  (property "Description" "" (at 123.19 100.33 0) (effects (font (size 1.27 1.27)) (hide yes)))
  (pin "1")
  (pin "2")
  (pin "5")
  (pin "6")
  (pin "5")
  (pin "2")
  (pin "6")
  (pin "3")
  (pin "4")
  (pin "1"))
 (symbol
  (lib_id "Device:C_Small")
  (at 222.25 99.06 0)
  (mirror y)
  (unit 1)
  (exclude_from_sim no)
  (in_bom yes)
  (on_board yes)
  (dnp no)
  (property "Reference" "C802" (at 224.155 97.79 0) (effects (font (size 1.27 1.27)) (justify right)))
  (property "Value" "10u" (at 224.155 100.33 0) (effects (font (size 1.27 1.27)) (justify right)))
  (property "Footprint" "Perfect passives:C 0805 (2012 Metric)" (at 222.25 99.06 0) (effects (font (size 1.27 1.27)) (hide yes)))
  (property "Datasheet" "~" (at 222.25 99.06 0) (effects (font (size 1.27 1.27)) (hide yes)))
  (property "Description" "Unpolarized capacitor, small symbol" (at 222.25 99.06 0) (effects (font (size 1.27 1.27)) (hide yes)))
  (pin "2")
  (pin "1"))
 (symbol
  (lib_id "power:VAA")
  (at 194.31 73.66 0)
  (unit 1)
  (exclude_from_sim no)
  (in_bom yes)
  (on_board yes)
  (dnp no)
  (property "Reference" "#PWR0804" (at 194.31 77.47 0) (effects (font (size 1.27 1.27)) (hide yes)))
  (property "Value" "+VCH221" (at 194.31 69.85 0) (effects (font (size 1.27 1.27))))
  (property "Footprint" "" (at 194.31 73.66 0) (effects (font (size 1.27 1.27)) (hide yes)))
  (property "Datasheet" "" (at 194.31 73.66 0) (effects (font (size 1.27 1.27)) (hide yes)))
  (property "Description" "Power symbol creates a global label with name \"VAA\"" (at 194.31 73.66 0) (effects (font (size 1.27 1.27)) (hide yes)))
  (pin "1"))
 (symbol
  (lib_id "Device:R_Small_US")
  (at 147.32 119.38 0)
  (mirror y)
  (unit 1)
  (exclude_from_sim no)
  (in_bom yes)
  (on_board yes)
  (dnp no)
  (property "Reference" "R804" (at 148.59 118.11 0) (effects (font (size 1.27 1.27)) (justify right)))
  (property "Value" "5k1" (at 148.59 120.65 0) (effects (font (size 1.27 1.27)) (justify right)))
  (property "Footprint" "Perfect passives:R 0402 (1005 Metric)" (at 147.32 119.38 0) (effects (font (size 1.27 1.27)) (hide yes)))
  (property "Datasheet" "~" (at 147.32 119.38 0) (effects (font (size 1.27 1.27)) (hide yes)))
  (property "Description" "Resistor, small US symbol" (at 147.32 119.38 0) (effects (font (size 1.27 1.27)) (hide yes)))
  (pin "2")
  (pin "1"))
 (symbol
  (lib_id "USB PD controllers:CH221K")
  (at 189.23 104.14 0)
  (unit 1)
  (exclude_from_sim no)
  (in_bom yes)
  (on_board yes)
  (dnp no)
  (fields_autoplaced yes)
  (property "Reference" "U801" (at 189.23 88.265 0) (do_not_autoplace yes) (effects (font (size 1.27 1.27))))
  (property "Value" "CH221K" (at 189.23 90.17 0) (do_not_autoplace yes) (effects (font (size 1.27 1.27))))
  (property "Footprint" "SOT-xxx:SOT-23-6" (at 189.23 104.14 0) (effects (font (size 1.27 1.27)) (hide yes)))
  (property "Datasheet" "" (at 189.23 104.14 0) (effects (font (size 1.27 1.27)) (hide yes)))
  (property "Description" "Standalone USB PD 100W sink controller. Configurable with HW. No dead battery function, external resistors are needed. Vin = ?-5.8V. Compatible with PD2.0 and 3.0.." (at 189.23 104.14 0) (effects (font (size 1.27 1.27)) (hide yes)))
  (pin "3")
  (pin "6")
  (pin "5")
  (pin "4")
  (pin "1")
  (pin "2"))
 (symbol
  (lib_id "power:VAA")
  (at 222.25 81.28 0)
  (unit 1)
  (exclude_from_sim no)
  (in_bom yes)
  (on_board yes)
  (dnp no)
  (property "Reference" "#PWR0801" (at 222.25 85.09 0) (effects (font (size 1.27 1.27)) (hide yes)))
  (property "Value" "+VBUS" (at 222.25 77.47 0) (effects (font (size 1.27 1.27))))
  (property "Footprint" "" (at 222.25 81.28 0) (effects (font (size 1.27 1.27)) (hide yes)))
  (property "Datasheet" "" (at 222.25 81.28 0) (effects (font (size 1.27 1.27)) (hide yes)))
  (property "Description" "Power symbol creates a global label with name \"VAA\"" (at 222.25 81.28 0) (effects (font (size 1.27 1.27)) (hide yes)))
  (pin "1"))
 (symbol
  (lib_id "power:+3V3")
  (at 184.15 73.66 0)
  (unit 1)
  (exclude_from_sim no)
  (in_bom yes)
  (on_board yes)
  (dnp no)
  (property "Reference" "#PWR0805" (at 184.15 77.47 0) (effects (font (size 1.27 1.27)) (hide yes)))
  (property "Value" "+3V3" (at 184.15 69.85 0) (effects (font (size 1.27 1.27))))
  (property "Footprint" "" (at 184.15 73.66 0) (effects (font (size 1.27 1.27)) (hide yes)))
  (property "Datasheet" "" (at 184.15 73.66 0) (effects (font (size 1.27 1.27)) (hide yes)))
  (property "Description" "Power symbol creates a global label with name \"+3V3\"" (at 184.15 73.66 0) (effects (font (size 1.27 1.27)) (hide yes)))
  (pin "1"))
 (symbol
  (lib_id "Device:R_Small_US")
  (at 201.93 99.06 0)
  (mirror y)
  (unit 1)
  (exclude_from_sim no)
  (in_bom yes)
  (on_board yes)
  (dnp no)
  (property "Reference" "R801" (at 203.2 97.79 0) (effects (font (size 1.27 1.27)) (justify right)))
  (property "Value" "200k" (at 203.2 100.33 0) (effects (font (size 1.27 1.27)) (justify right)))
  (property "Footprint" "Perfect passives:R 0402 (1005 Metric)" (at 201.93 99.06 0) (effects (font (size 1.27 1.27)) (hide yes)))
  (property "Datasheet" "~" (at 201.93 99.06 0) (effects (font (size 1.27 1.27)) (hide yes)))
  (property "Description" "Resistor, small US symbol" (at 201.93 99.06 0) (effects (font (size 1.27 1.27)) (hide yes)))
  (pin "2")
  (pin "1"))
 (symbol
  (lib_id "power:GND")
  (at 77.47 127 0)
  (mirror y)
  (unit 1)
  (exclude_from_sim no)
  (in_bom yes)
  (on_board yes)
  (dnp no)
  (fields_autoplaced yes)
  (property "Reference" "#PWR0802" (at 77.47 133.35 0) (effects (font (size 1.27 1.27)) (hide yes)))
  (property "Value" "GND" (at 77.47 132.08 0) (effects (font (size 1.27 1.27)) (hide yes)))
  (property "Footprint" "" (at 77.47 127 0) (effects (font (size 1.27 1.27)) (hide yes)))
  (property "Datasheet" "" (at 77.47 127 0) (effects (font (size 1.27 1.27)) (hide yes)))
  (property "Description" "Power symbol creates a global label with name \"GND\" , ground" (at 77.47 127 0) (effects (font (size 1.27 1.27)) (hide yes)))
  (pin "1")))
